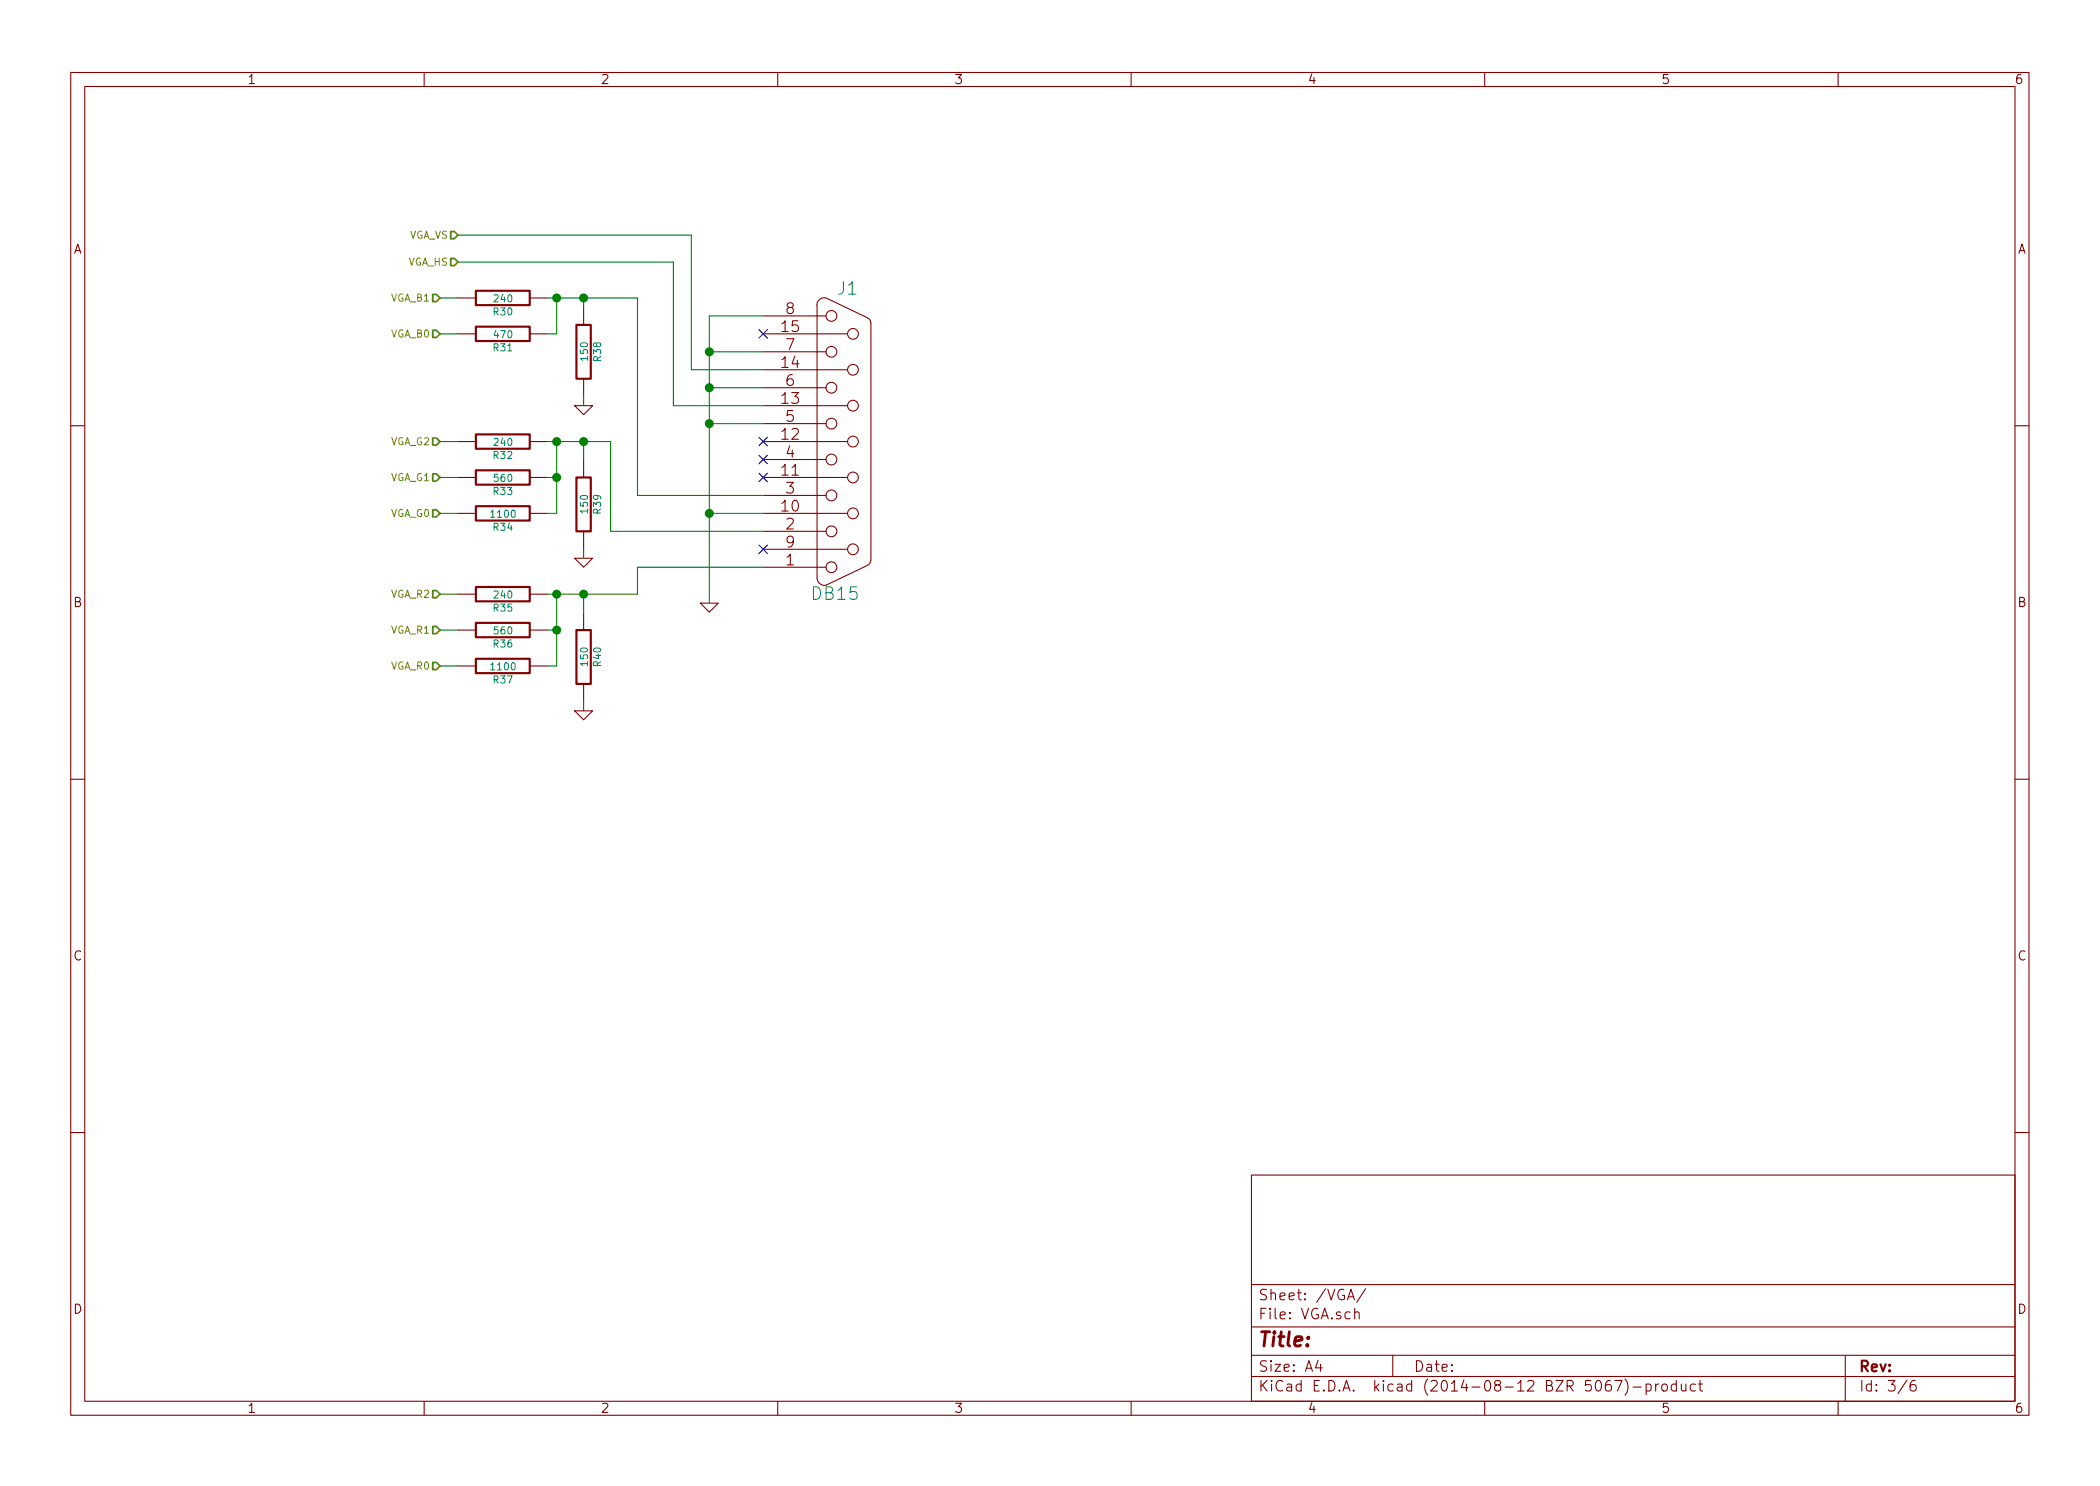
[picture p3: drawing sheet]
<svg xmlns="http://www.w3.org/2000/svg" width="297mm" height="210mm" viewBox="0 0 297 210" stroke-linecap="round" stroke-linejoin="round" font-family="sans-serif">
<g fill="none" stroke="#840000" stroke-width=".15">
<path d="M10 10.3h277v189.9h-277zM12 12.2h273v186.1h-273zM60 10.3v1.9M110 10.3v1.9M160 10.3v1.9M210 10.3v1.9M260 10.3v1.9M64.8 47.2h2.5M64.8 42.2h2.5M74.9 47.2h2.6M74.9 42.2h2.6M81.3 57.4h2.5l-1.3 1.3z"/>
<path d="M82.5 43.4v2.6M82.5 53.6v2.5M107.9 59.9h8.9M107.9 57.4h12M107.9 54.9h8.9M107.9 52.3h12M107.9 49.8h8.9M107.9 47.2h12M107.9 44.7h8.9M116.8 42.2a1.03 1.03 0 0 0-1.3 1l.1 38.6a1.06 1.06 0 0 0 1.2 1l5.9-2.8 .3-.3 .2-.5M116.8 42.2l5.9 2.8M122.7 45l.4 .3 .1 .4"/>
<path d="M123.2 45.7v33.5M10 60.2h2M64.8 72.6h2.5M64.8 67.6h2.5M64.8 62.5h2.5M74.9 72.6h2.6M74.9 67.6h2.6M74.9 62.5h2.6M81.3 79h2.5l-1.3 1.3zM82.5 65v2.6M82.5 75.2v2.5M107.9 77.7h12"/>
<path d="M107.9 75.2h8.9M107.9 72.6h12M107.9 70.1h8.9M107.9 67.6h12M107.9 65h8.9M107.9 62.5h12M285 60.2h2M64.8 84.1h2.5M64.8 89.1h2.5M64.8 94.2h2.5M74.9 84.1h2.6M74.9 89.1h2.6"/>
<path d="M74.9 94.2h2.6M82.5 86.6v2.5M82.5 96.8v2.5M99.1 85.3h2.5l-1.3 1.3zM107.9 80.3h8.9M10 110.3h2M81.3 100.6h2.5l-1.3 1.2zM285 110.3h2M10 160.2h2M177 166.3h108v32h-108zM285 160.2h2M60 198.3v1.9"/>
<path d="M110 198.3v1.9M160 198.3v1.9M177 194.8h108M177 191.8h108M177 187.8h108M177 181.8h108M186.4 192.5l-.3 1h.9M186.8 193v1M190.6 183.9l.5-1.5 .5 1.5M190.7 183.5h.7M191.6 185.7a.38 .38 0 0 1 .7 .1v.8M191.6 185.1v1.5"/>
<path d="M193.2 182.3l-1.3 2M197 191.8v3M210 198.3v1.9M227.8 195.3a.59 .59 0 0 0-.7 .7l.1 .7 .2 .1h.3l.2-.1v-.5l-.1-.2-.4-.1-.3 .3M228.4 195.3h1l-.6 1.5M229.8 195.1a1.71 1.71 0 0 1 0 2.3M231 196.3h1.1M232.8 195.9a.48 .48 0 0 1 .7 .1l.1 .1-.1 .6a.48 .48 0 0 1-.7 0M232.8 195.8v1.5M234.2 195.8v1M234.6 195.8l-.3 .1-.1 .2M235.1 196a.41 .41 0 0 1 .7 .1v.4a.41 .41 0 0 1-.4 .3 .41 .41 0 0 1-.3-.3z"/>
<path d="M237.1 195.9l-.4-.1-.3 .3 .1 .6 .2 .1 .4-.1M237.1 195.3v1.5M237.8 195.8l.1 .9a.4 .4 0 0 0 .6 0M238.5 195.8v1M239.8 195.9l-.4-.1-.3 .3 .1 .6 .2 .1 .4-.1M240.3 195.8h.5M240.5 195.3v1.3l.2 .2h.1M260 198.3v1.9M261 191.8v6.5M269.7 195.2l-1.2 2M270.9 195.3a.59 .59 0 0 0-.7 .7l.1 .7 .2 .1h.3l.2-.1v-.5l-.1-.2-.4-.1-.3 .3"/>
<circle cx="117.6" cy="44.7" r=".76"/>
<circle cx="117.6" cy="59.9" r=".76"/>
<circle cx="117.6" cy="49.8" r=".76"/>
<circle cx="117.6" cy="54.9" r=".76"/>
<circle cx="120.6" cy="57.4" r=".76"/>
<circle cx="120.6" cy="52.3" r=".76"/>
<circle cx="120.6" cy="47.2" r=".76"/>
<circle cx="117.6" cy="65" r=".76"/>
<circle cx="117.6" cy="75.2" r=".76"/>
<circle cx="117.6" cy="70.1" r=".76"/>
<circle cx="120.6" cy="77.7" r=".76"/>
<circle cx="120.6" cy="62.5" r=".76"/>
<circle cx="120.6" cy="72.6" r=".76"/>
<circle cx="120.6" cy="67.6" r=".76"/>
<circle cx="117.6" cy="80.3" r=".76"/>
</g>
<path d="M67.3 41.1h7.6v2.1h-7.6zM67.3 46.2h7.6v2.1h-7.6zM81.5 46h2.1v7.6h-2.1zM67.3 61.5h7.6v2h-7.6zM67.3 66.5h7.6v2.1h-7.6zM67.3 71.6h7.6v2.1h-7.6zM81.5 67.6h2.1v7.6h-2.1zM67.3 83.1h7.6v2h-7.6zM67.3 88.1h7.6v2.1h-7.6zM67.3 93.2h7.6v2h-7.6zM81.5 89.1h2.1v7.7h-2.1z" fill="none" stroke="#840000" stroke-width=".3"/>
<g fill="none" stroke="#008400" stroke-width=".15">
<path d="M64.8 37.1h30.4v20.3h12.7M64.8 33.3h33v19h10.1M62.2 47.2h2.6M62.2 42.2h2.6M77.5 42.2h12.7v27.9h17.7M78.7 42.2v5h-1.2M82.5 42.2v1.2M82.5 56.1v1.3M100.3 54.9h7.6M100.3 49.8h7.6M100.3 59.9h7.6M107.9 44.7h-7.6v40.6"/>
<path d="M62.2 72.6h2.6M62.2 62.5h2.6M62.2 67.6h2.6M77.5 62.5h8.9v12.7h21.5M77.5 67.6h1.2M78.7 62.5v10.1h-1.2M82.5 62.5v2.5M82.5 77.7v1.3M100.3 72.6h7.6M62.2 84.1h2.6M62.2 94.2h2.6M62.2 89.1h2.6"/>
<path d="M77.5 89.1h1.2M78.7 84.1v10.1h-1.2M82.5 84.1v2.5M82.5 99.3v1.3M107.9 80.3h-17.7v3.8h-12.7"/>
</g>
<g fill="#008400" stroke="#008400" stroke-width=".25">
<circle cx="100.3" cy="49.8" r=".51"/>
<circle cx="100.3" cy="54.9" r=".51"/>
<circle cx="100.3" cy="59.9" r=".51"/>
<circle cx="78.7" cy="42.2" r=".51"/>
<circle cx="78.7" cy="67.6" r=".51"/>
<circle cx="78.7" cy="62.5" r=".51"/>
<circle cx="78.7" cy="89.1" r=".51"/>
<circle cx="78.7" cy="84.1" r=".51"/>
<circle cx="100.3" cy="72.6" r=".51"/>
<circle cx="82.6" cy="42.2" r=".51"/>
<circle cx="82.6" cy="62.5" r=".51"/>
<circle cx="82.6" cy="84.1" r=".51"/>
</g>
<path d="M63.8 32.8h.5l.5 .5-.5 .5h-.5zM63.8 36.6h.5l.5 .5-.5 .5h-.5zM61.2 41.7h.5l.5 .5-.5 .5h-.5zM61.2 46.7h.5l.5 .5-.5 .5h-.5zM61.2 62h.5l.5 .5-.5 .5h-.5zM61.2 67.1h.5l.5 .5-.5 .5h-.5zM61.2 72.1h.5l.5 .5-.5 .5h-.5zM61.2 83.6h.5l.5 .5-.5 .5h-.5zM61.2 88.6h.5l.5 .5-.5 .6h-.5zM61.2 93.7h.5l.5 .5-.5 .5h-.5z" fill="none" stroke="#848400" stroke-width=".25"/>
<path d="M107.3 46.6l1.3 1.2M108.6 46.6l-1.3 1.2M107.3 61.9l1.3 1.2M107.3 64.4l1.3 1.2M107.3 66.9l1.3 1.3M107.3 77.1l1.3 1.2M108.6 61.9l-1.3 1.2M108.6 64.4l-1.3 1.2M108.6 66.9l-1.3 1.3M108.6 77.1l-1.3 1.2" fill="none" stroke="#000084" stroke-width=".15"/>
<text font-size="2.8" fill="#840000" x="178" y="190.5">Title:</text>
<g font-size="2.5" fill="#008484">
<text x="118.5" y="41.7">J1</text>
<text x="115" y="84.9">DB15</text>
</g>
<g font-size="2.1" fill="#840000">
<text x="110.6" y="47">15</text>
<text x="111.2" y="44.4">8</text>
<text x="110.6" y="52.1">14</text>
<text x="111.2" y="49.5">7</text>
<text x="110.6" y="57.1">13</text>
<text x="111.2" y="59.7">5</text>
<text x="111.2" y="54.6">6</text>
<text x="110.6" y="62.2">12</text>
<text x="111.2" y="64.8">4</text>
<text x="110.6" y="67.3">11</text>
<text x="111.2" y="69.8">3</text>
<text x="110.6" y="72.4">10</text>
<text x="111.2" y="74.9">2</text>
<text x="111.2" y="77.5">9</text>
<text x="111.2" y="80">1</text>
<text x="178" y="184">Sheet: /VGA/</text>
<text x="178" y="186.7">File: VGA.sch</text>
<text x="178" y="196.9">KiCad E.D.A. kicad (2014-08-12 BZR 5067)-product</text>
<text x="178" y="194.1">Size: A4</text>
<text x="200" y="194.1">Date:</text>
<text x="263" y="194.1">Rev:</text>
<text x="263" y="196.9">Id: 3/6</text>
</g>
<g font-size="1.8" fill="#840000">
<text x="35" y="11.9">1</text>
<text x="85" y="11.9">2</text>
<text x="135" y="11.9">3</text>
<text x="185" y="11.9">4</text>
<text x="235" y="11.9">5</text>
<text x="285" y="11.9">6</text>
<text x="10.4" y="35.9">A</text>
<text x="285.4" y="35.9">A</text>
<text x="10.4" y="85.9">B</text>
<text x="285.4" y="85.9">B</text>
<text x="10.4" y="135.9">C</text>
<text x="285.4" y="135.9">C</text>
<text x="10.4" y="185.9">D</text>
<text x="285.4" y="185.9">D</text>
<text x="35" y="199.9">1</text>
<text x="85" y="199.9">2</text>
<text x="135" y="199.9">3</text>
<text x="185" y="199.9">4</text>
<text x="235" y="199.9">5</text>
<text x="285" y="199.9">6</text>
</g>
<g font-size="1.4" fill="#848400">
<text x="57.6" y="33.8">VGA_VS</text>
<text x="57.5" y="37.6">VGA_HS</text>
<text x="55.1" y="42.7">VGA_B1</text>
<text x="55.1" y="47.7">VGA_B0</text>
<text x="55.1" y="63">VGA_G2</text>
<text x="55.1" y="68.1">VGA_G1</text>
<text x="55.1" y="73.1">VGA_G0</text>
<text x="55.1" y="84.6">VGA_R2</text>
<text x="55.1" y="89.7">VGA_R1</text>
<text x="55.1" y="94.7">VGA_R0</text>
</g>
<g font-size="1.4" fill="#008484">
<text x="69.8" y="44.6">R30</text>
<text x="70" y="42.8">240</text>
<text x="70" y="47.8">470</text>
<text x="69.8" y="49.7">R31</text>
<text x="83.2" y="50.9" transform="rotate(-90 83.2 50.9)">150</text>
<text x="85" y="51.1" transform="rotate(-90 85 51.1)">R38</text>
<text x="69.8" y="64.9">R32</text>
<text x="70" y="63.1">240</text>
<text x="69.8" y="70">R33</text>
<text x="70" y="68.2">560</text>
<text x="69.6" y="73.2">1100</text>
<text x="69.8" y="75.1">R34</text>
<text x="83.2" y="72.5" transform="rotate(-90 83.2 72.5)">150</text>
<text x="85" y="72.7" transform="rotate(-90 85 72.7)">R39</text>
<text x="69.8" y="86.5">R35</text>
<text x="70" y="84.7">240</text>
<text x="70" y="89.8">560</text>
<text x="69.6" y="94.8">1100</text>
<text x="69.8" y="91.6">R36</text>
<text x="83.2" y="94.1" transform="rotate(-90 83.2 94.1)">150</text>
<text x="85" y="94.3" transform="rotate(-90 85 94.3)">R40</text>
<text x="69.8" y="96.7">R37</text>
</g>
</svg>
